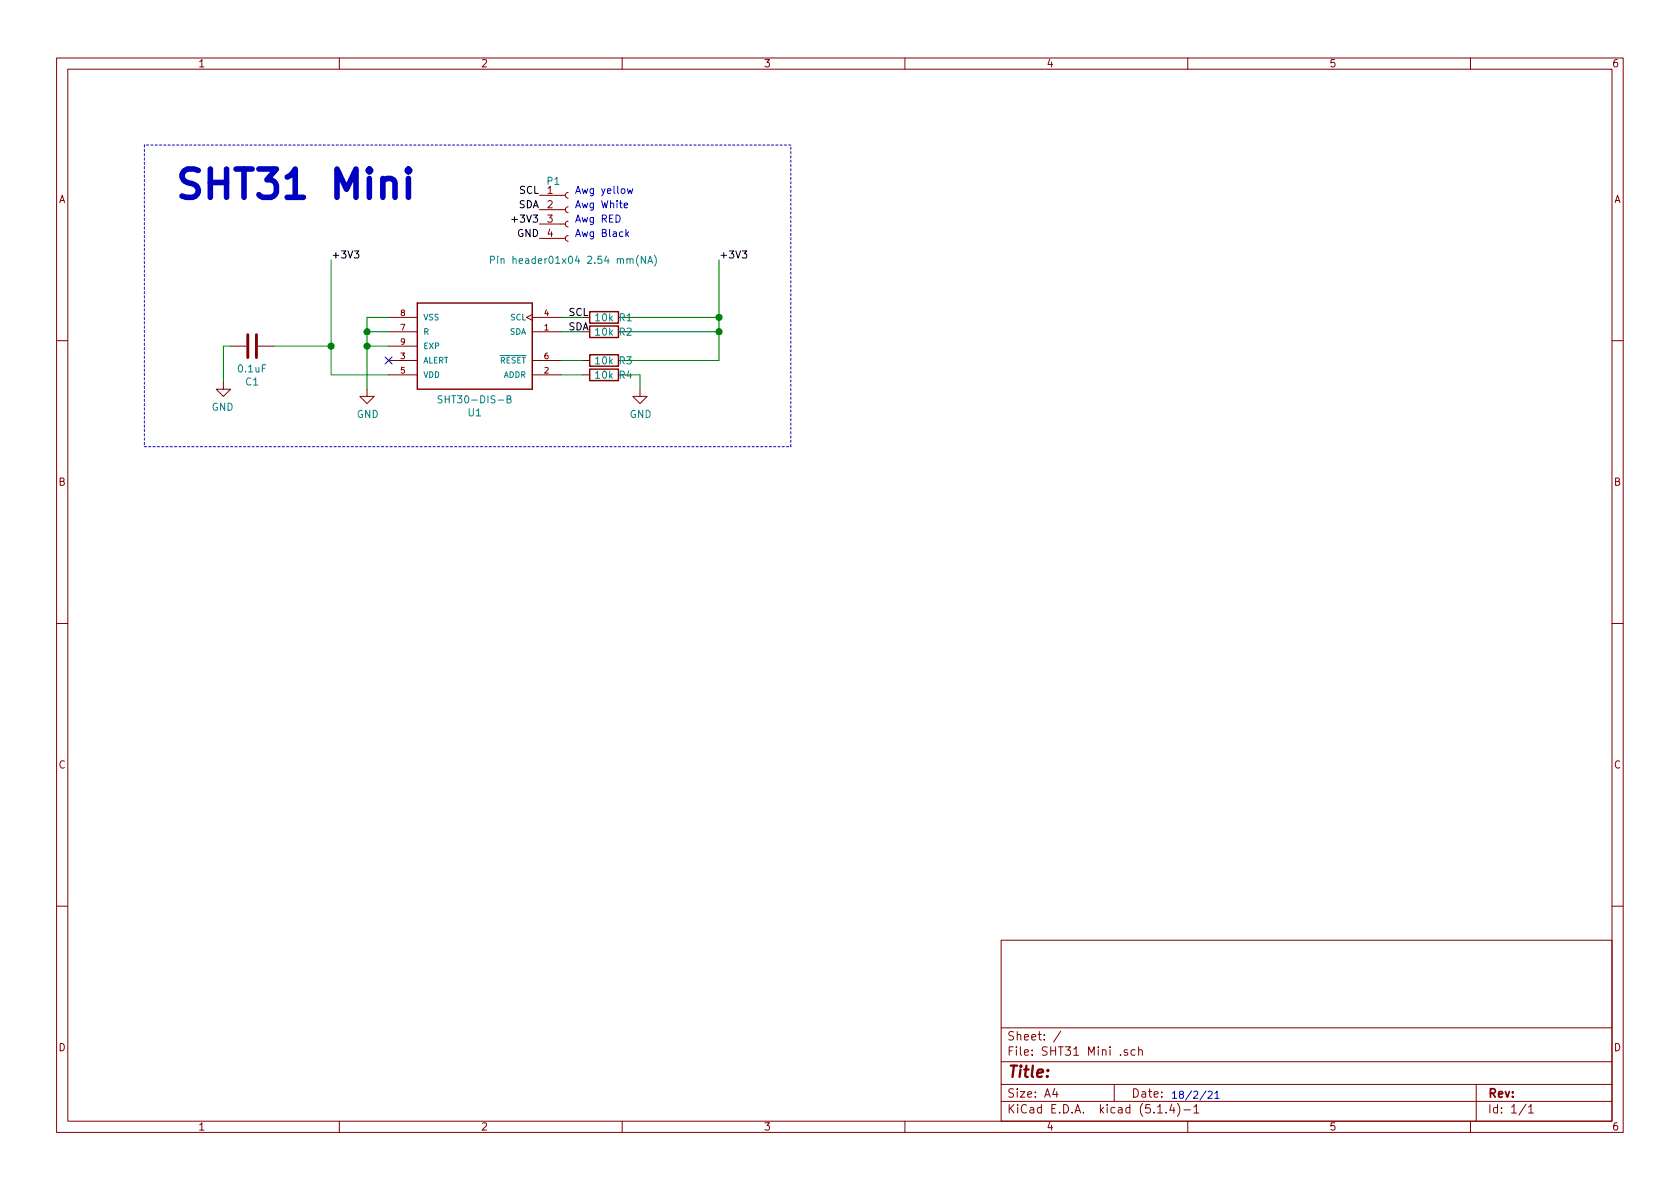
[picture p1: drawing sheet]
<svg xmlns="http://www.w3.org/2000/svg" width="297mm" height="210mm" viewBox="0 0 297 210" stroke-linecap="round" stroke-linejoin="round" font-family="sans-serif">
<g fill="none" stroke="#840000" stroke-width=".18">
<path d="M10 10.3h277v189.9h-277zM12 12.2h273v186.1h-273zM60 10.3v1.9M110 10.3v1.9M160 10.3v1.9M210 10.3v1.9M260 10.3v1.9M95.4 39.6h4.5M95.4 37.1h4.5M95.4 34.5h4.5M100.5 39.1l-.3 .1-.3 .3 .2 .4 .4 .2M100.5 36.6l-.3 .1-.3 .3 .2 .4 .4 .2"/>
<path d="M100.5 34l-.3 .1-.3 .4 .2 .3 .4 .2M68.7 58.7h5.1M68.7 56.1h5.1M94.1 55.6l-1 .5 1 .5M94.1 58.7h5.1M94.1 56.1h5.1M95.4 42.2h4.5M100.5 41.7l-.3 .1-.3 .3 .2 .4 .4 .2M10 60.2h2M39.5 67.6v1.2h-1.3l1.3 1.3 1.3-1.3h-1.3M40.8 61.2h2.8M45.6 61.2h2.8"/>
<path d="M64.9 68.8v1.3h1.3l-1.3 1.3-1.3-1.3h1.3M68.7 63.7h5.1M68.7 66.3h5.1M68.7 61.2h5.1M94.1 63.7h5.1M94.1 66.3h5.1M103 63.7h1.3M103 66.3h1.3M113.2 68.8v1.3h1.2l-1.2 1.3-1.3-1.3h1.3M285 60.2h2M10 110.3h2M285 110.3h2"/>
<path d="M10 160.2h2M177 166.3h108v32h-108zM285 160.2h2M60 198.3v1.9M110 198.3v1.9M160 198.3v1.9M177 194.8h108M177 191.8h108M177 187.8h108M177 181.8h108M186.5 192.5l-.4 1h1M186.8 193v1"/>
<path d="M187.6 182.3l-1.3 2M197 191.8v3M199.3 185.7a.37 .37 0 0 0-.5 .1v.2l.5 .2 .1 .1-.2 .3-.4-.1M200.7 185.7l-.4-.1-.3 .3 .1 .6 .2 .1 .4-.1M201.3 185.7h.1a.37 .37 0 0 1 .6 .1v.8M201.3 185.1v1.5M204.7 196.8h.8M206.2 196.7v.1M207.2 195.2l-.4 1.1h.9M207.5 195.8v1M208.2 195.1a1.71 1.71 0 0 1 0 2.3M209.3 196.3h1.2"/>
<path d="M210 198.3v1.9M211.1 195.8l.4-.5v1.5M211.1 196.8h.9M260 198.3v1.9M261 191.8v6.5M269.8 195.2l-1.2 2M270.3 195.8l.4-.5v1.5M270.3 196.8h.8"/>
</g>
<path d="M73.8 53.6h20.3v15.2h-20.3zM104.3 55.1h5v2h-5zM104.3 57.7h5v2h-5zM104.3 62.7h5v2.1h-5zM104.3 65.3h5v2h-5z" fill="none" stroke="#840000" stroke-width=".25"/>
<path d="M86.7 46l.6-.1 .2-.2-.1-.3-.2-.1h-.5v1.3M88 45.3v.1M88 45.7v.9M114.1 45.3v1.3l-.7-1.3v1.3M114.5 46.6l.5-1.3 .4 1.3M114.7 46.2h.6M115.7 45.1a1.47 1.47 0 0 1 0 2M78.2 70h-.5l-.2 .1v.4l.6 .2 .1 .3-.3 .2h-.5M89.7 70.6l.5-.1 .1-.2v-.2l-.6-.1v1.2h.4l.2-.1 .1-.3-.3-.2" fill="none" stroke="#008484" stroke-width=".18"/>
<path d="M43.8 59.2v4M45.3 59.2v4" fill="none" stroke="#840000" stroke-width=".51"/>
<path d="M25.5 25.6v53.4M139.8 25.6h-114.3M25.5 79h114.3M139.8 79v-53.4" fill="none" stroke="#0000c2" stroke-width=".18" stroke-dasharray=".4 .4"/>
<g fill="none" stroke="#008400" stroke-width=".18">
<path d="M58.5 46v20.3h10.2M64.9 58.7h3.8M68.7 56.1h-3.8v12.7M99.2 58.7h3.8M99.2 56.1h3.8M110.6 58.7h16.5M110.6 56.1h16.5M127.1 46v17.7h-16.5M40.8 61.2h-1.3v6.4M48.4 61.2h10.1M64.9 61.2h3.8M99.2 66.3h3.8"/>
<path d="M99.2 63.7h3.8M110.6 66.3h2.6v2.5"/>
</g>
<path d="M90.5 38.8h1M62.7 44.4h.7l-.4 .5 .4 .1v.5l-.2 .1-.5-.1M131.2 44.4h.8l-.4 .5 .4 .1v.5l-.2 .1-.6-.1" fill="none" stroke="#000" stroke-width=".18"/>
<path d="M110.4 36.3l.6-.1-.1-.2-.3-.1-.2 .2v.6h.5M110.9 33.4l.3 .8 .2-.6 .2 .6 .3-.8M110.7 40.6v1.2M110.8 41.3l.4 .5M111.2 41l-.5 .5M213.2 192.9l-1 1.6M213.6 193.1l.5-.1 .2 .3v.2l-.8 .7h.8M214.8 193.3l.4-.3v1.2M214.8 194.2h.7" fill="none" stroke="#0000c2" stroke-width=".18"/>
<path d="M72.2 29.9l-.2 .2 .2 .3 .3-.3-.3-.2v.5M72.2 31.6v3.3" fill="none" stroke="#0000c2" stroke-width=".99"/>
<g fill="#008400" stroke="#008400" stroke-width=".25">
<circle cx="127.1" cy="56.1" r=".51"/>
<circle cx="127.1" cy="58.7" r=".51"/>
<circle cx="64.9" cy="58.7" r=".51"/>
<circle cx="64.9" cy="61.2" r=".51"/>
<circle cx="58.5" cy="61.2" r=".51"/>
</g>
<path d="M68.1 63.1l1.2 1.3M69.3 63.1l-1.2 1.3" fill="none" stroke="#000084" stroke-width=".18"/>
<text font-size="7" fill="#0000c2" x="30.6" y="35.1">SHT31 Mini</text>
<text font-size="2.8" fill="#840000" x="178" y="190.5">Title:</text>
<g font-size="2.1" fill="#840000">
<text x="178" y="184">Sheet: /</text>
<text x="178" y="186.7">File: SHT31 Mini .sch</text>
<text x="178" y="196.9">KiCad E.D.A. kicad (5.1.4)-1</text>
<text x="178" y="194.1">Size: A4</text>
<text x="200" y="194.1">Date:</text>
<text x="263" y="194.1">Rev:</text>
<text x="263" y="196.9">Id: 1/1</text>
</g>
<g font-size="1.8" fill="#840000">
<text x="35" y="11.9">1</text>
<text x="85" y="11.9">2</text>
<text x="135" y="11.9">3</text>
<text x="185" y="11.9">4</text>
<text x="235" y="11.9">5</text>
<text x="285" y="11.9">6</text>
<text x="10.4" y="35.9">A</text>
<text x="96.8" y="34.3">1</text>
<text x="285.4" y="35.9">A</text>
<text x="96.8" y="36.8">2</text>
<text x="96.8" y="39.4">3</text>
<text x="96.8" y="41.9">4</text>
<text x="10.4" y="85.9">B</text>
<text x="285.4" y="85.9">B</text>
<text x="10.4" y="135.9">C</text>
<text x="285.4" y="135.9">C</text>
<text x="10.4" y="185.9">D</text>
<text x="285.4" y="185.9">D</text>
<text x="35" y="199.9">1</text>
<text x="85" y="199.9">2</text>
<text x="135" y="199.9">3</text>
<text x="185" y="199.9">4</text>
<text x="235" y="199.9">5</text>
<text x="285" y="199.9">6</text>
</g>
<g font-size="1.8">
<text x="91.8" y="34.3">SCL</text>
<text x="91.2" y="39.4">+3V3</text>
<text x="91.4" y="41.9">GND</text>
<text x="91.6" y="36.8">SDA</text>
<text x="58.5" y="45.7">+3V3</text>
<text x="127.1" y="45.7">+3V3</text>
<text x="100.5" y="58.4">SDA</text>
<text x="100.5" y="55.9">SCL</text>
</g>
<g font-size="1.8" fill="#008484">
<text x="96.8" y="32.7">P1</text>
<text x="88.8" y="46.7">Pin header01x04 2.54 mm(NA)</text>
<text x="105.3" y="56.8">10k</text>
<text x="105.3" y="59.4">10k</text>
<text x="109.5" y="56.8">R1</text>
<text x="109.5" y="59.4">R2</text>
<text x="42.2" y="65.9">0.1uF</text>
<text x="105.3" y="64.4">10k</text>
<text x="109.5" y="64.4">R3</text>
<text x="43.5" y="68.2">C1</text>
<text x="78.5" y="71.3">SHT30-DIS-B</text>
<text x="105.3" y="67">10k</text>
<text x="109.5" y="67">R4</text>
<text x="37.4" y="72.6">GND</text>
<text x="63.1" y="73.9">GND</text>
<text x="82.8" y="73.6">U1</text>
<text x="111.3" y="73.9">GND</text>
</g>
<g font-size="1.8" fill="#0000c2">
<text x="101.6" y="34.3">Awg yellow</text>
<text x="101.6" y="41.9">Awg Black</text>
<text x="101.6" y="39.4">Awg RED</text>
<text x="101.6" y="36.8">Awg White</text>
<text x="207" y="194.3">18/2/21</text>
</g>
<g font-size="1.4" fill="#840000">
<text x="70.9" y="58.4">7</text>
<text x="70.9" y="55.9">8</text>
<text x="96.3" y="58.4">1</text>
<text x="96.3" y="55.9">4</text>
<text x="70.9" y="63.5">3</text>
<text x="70.9" y="61">9</text>
<text x="96.3" y="63.5">6</text>
<text x="70.9" y="66">5</text>
<text x="96.3" y="66">2</text>
</g>
<g font-size="1.4" fill="#008484">
<text x="74.8" y="59.2">R</text>
<text x="74.8" y="56.6">VSS</text>
<text x="90.1" y="59.2">SDA</text>
<text x="90.3" y="56.6">SCL</text>
<text x="74.8" y="64.3">ALERT</text>
<text x="74.8" y="61.7">EXP</text>
<text x="88.4" y="64.3">RESET</text>
<text x="74.8" y="66.8">VDD</text>
<text x="89" y="66.8">ADDR</text>
</g>
</svg>
